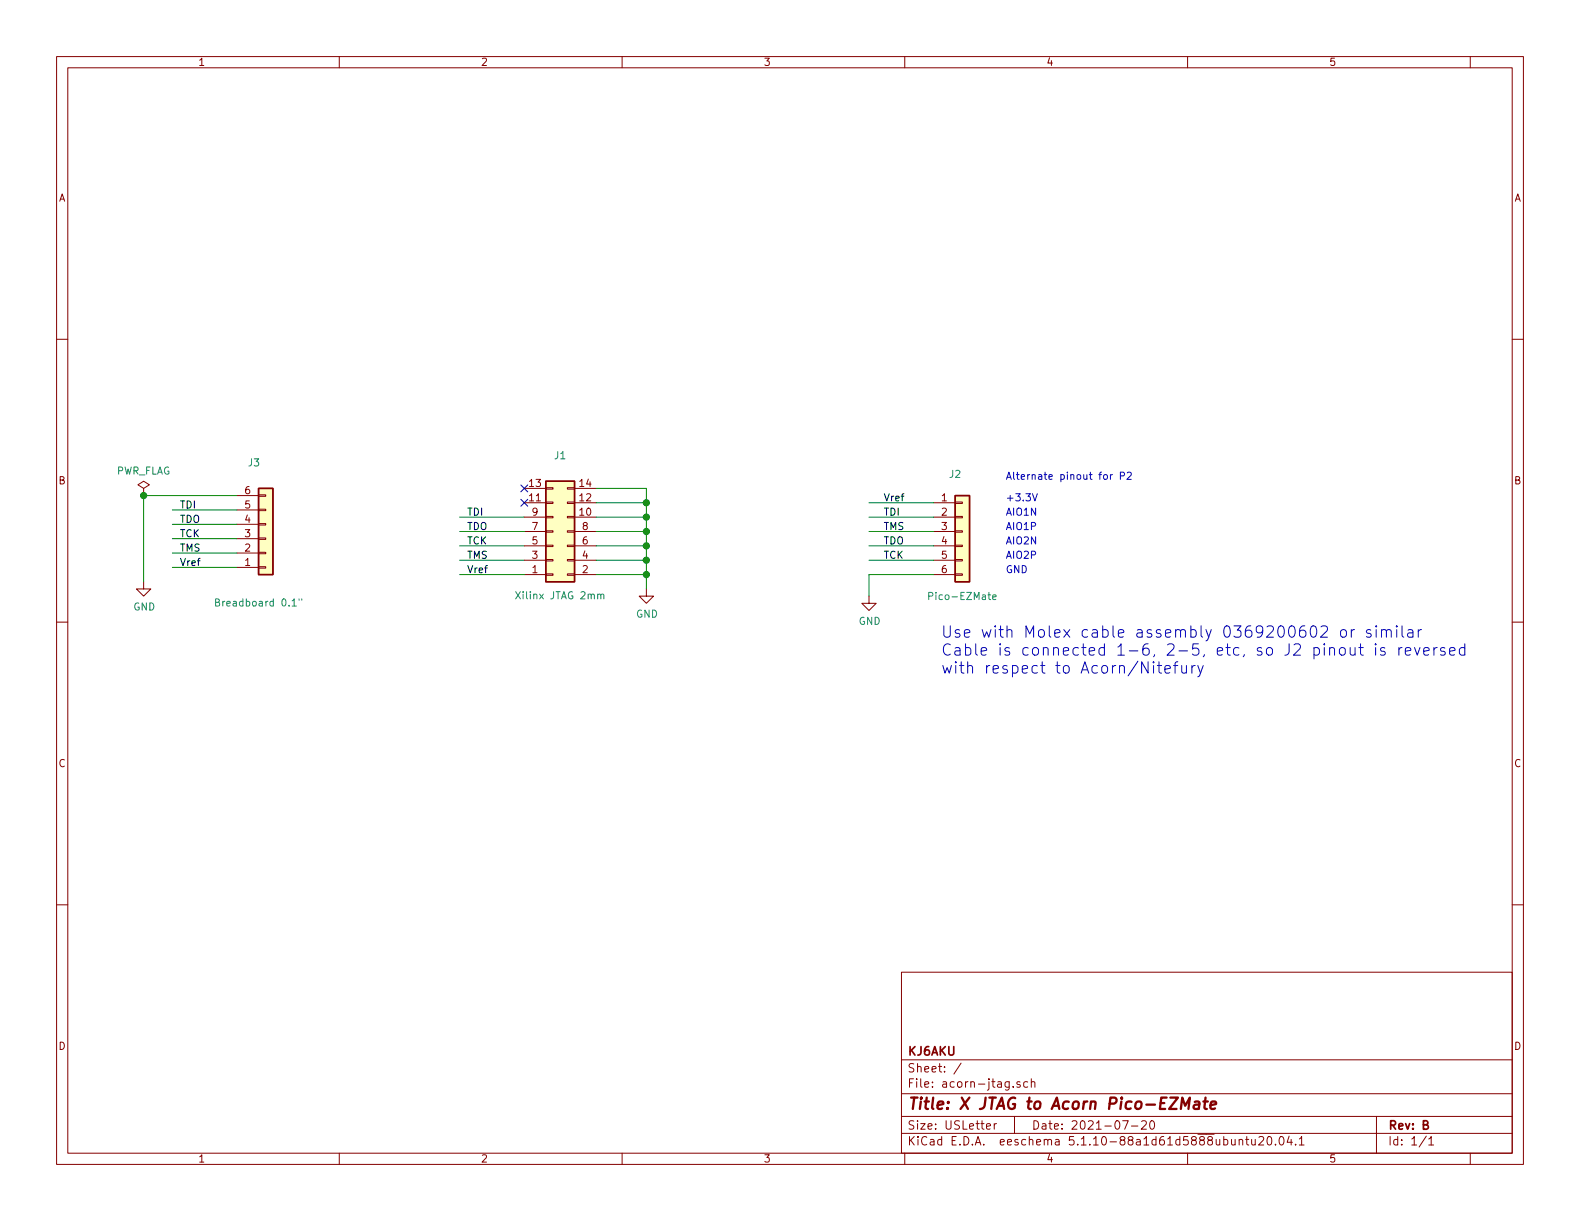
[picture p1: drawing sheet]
EESchema Schematic File Version 4
EELAYER 30 0
EELAYER END
$Descr USLetter 11000 8500
encoding utf-8
Sheet 1 1
Title "X JTAG to Acorn Pico-EZMate"
Date "2021-07-20"
Rev "B"
Comp "KJ6AKU"
Comment1 ""
Comment2 ""
Comment3 ""
Comment4 ""
$EndDescr
$Comp
L Connector_Generic:Conn_02x07_Odd_Even J1
U 1 1
P 3850 3700
F 0 "J1" H 3900 3175 50  0000 C CNN
F 1 "Xilinx JTAG 2mm" H 3900 4150 50  0000 C CNN
F 2 "acorn-jtag.archive:Pin_Header_Straight_2x07_Pitch2.00mm_SMD_NPTH" H 3850 3700 50  0001 C CNN
F 3 "~" H 3850 3700 50  0001 C CNN
	1    3850 3700
	1    0    0    1   
$EndComp
$Comp
L power:GND #PWR0101
U 1 1
P 4500 4100
F 0 "#PWR0101" H 4500 3850 50  0001 C CNN
F 1 "GND" H 4505 3927 50  0000 C CNN
F 2 "" H 4500 4100 50  0001 C CNN
F 3 "" H 4500 4100 50  0001 C CNN
	1    4500 4100
	1    0    0    -1  
$EndComp
Wire Wire Line
	4150 3400 4500 3400
Wire Wire Line
	4500 3400 4500 3500
Wire Wire Line
	4150 3500 4500 3500
Connection ~ 4500 3500
Wire Wire Line
	4500 3500 4500 3600
Wire Wire Line
	4150 3600 4500 3600
Connection ~ 4500 3600
Wire Wire Line
	4500 3600 4500 3700
Wire Wire Line
	4150 3700 4500 3700
Connection ~ 4500 3700
Wire Wire Line
	4500 3700 4500 3800
Wire Wire Line
	4150 3800 4500 3800
Connection ~ 4500 3800
Wire Wire Line
	4500 3800 4500 3900
Wire Wire Line
	4150 3900 4500 3900
Connection ~ 4500 3900
Wire Wire Line
	4500 3900 4500 4000
Wire Wire Line
	4150 4000 4500 4000
Connection ~ 4500 4000
Wire Wire Line
	4500 4000 4500 4100
NoConn ~ 3650 3400
NoConn ~ 3650 3500
Wire Wire Line
	3650 3600 3200 3600
Wire Wire Line
	3650 3700 3200 3700
Wire Wire Line
	3650 3800 3200 3800
Wire Wire Line
	3650 3900 3200 3900
Wire Wire Line
	3650 4000 3200 4000
Text Label 3250 3600 0    50   ~ 0
TDI
Text Label 3250 3700 0    50   ~ 0
TDO
Text Label 3250 3800 0    50   ~ 0
TCK
Text Label 3250 3900 0    50   ~ 0
TMS
Text Label 3250 4000 0    50   ~ 0
Vref
$Comp
L Connector_Generic:Conn_01x06 J2
U 1 1
P 6700 3700
F 0 "J2" H 6650 4100 50  0000 C CNN
F 1 "Pico-EZMate" H 6700 3250 50  0000 C CNN
F 2 "Connectors_Molex:Molex_Pico-EZmate_06x1.20mm_Angled" H 6700 3700 50  0001 C CNN
F 3 "~" H 6700 3700 50  0001 C CNN
	1    6700 3700
	1    0    0    -1  
$EndComp
$Comp
L power:GND #PWR0102
U 1 1
P 6050 4150
F 0 "#PWR0102" H 6050 3900 50  0001 C CNN
F 1 "GND" H 6055 3977 50  0000 C CNN
F 2 "" H 6050 4150 50  0001 C CNN
F 3 "" H 6050 4150 50  0001 C CNN
	1    6050 4150
	1    0    0    -1  
$EndComp
Wire Wire Line
	6500 4000 6050 4000
Wire Wire Line
	6050 4000 6050 4150
Wire Wire Line
	6500 3900 6050 3900
Wire Wire Line
	6500 3800 6050 3800
Wire Wire Line
	6500 3700 6050 3700
Wire Wire Line
	6500 3600 6050 3600
Wire Wire Line
	6500 3500 6050 3500
Text Label 6150 3900 0    50   ~ 0
TCK
Text Label 6150 3800 0    50   ~ 0
TDO
Text Label 6150 3700 0    50   ~ 0
TMS
Text Label 6150 3600 0    50   ~ 0
TDI
Text Label 6150 3500 0    50   ~ 0
Vref
$Comp
L Connector_Generic:Conn_01x06 J3
U 1 1
P 1850 3750
F 0 "J3" H 1768 3225 50  0000 C CNN
F 1 "Breadboard 0.1\"" H 1800 4200 50  0000 C CNN
F 2 "Pin_Headers:Pin_Header_Straight_1x06_Pitch2.54mm" H 1850 3750 50  0001 C CNN
F 3 "~" H 1850 3750 50  0001 C CNN
	1    1850 3750
	1    0    0    1   
$EndComp
Text Notes 7000 3900 0    50   ~ 0
AIO2P
Text Notes 7000 3800 0    50   ~ 0
AIO2N
Text Notes 7000 3700 0    50   ~ 0
AIO1P
Text Notes 7000 3600 0    50   ~ 0
AIO1N
Text Notes 7000 3500 0    50   ~ 0
+3.3V
Text Notes 7000 4000 0    50   ~ 0
GND
Text Notes 7000 3350 0    50   ~ 0
Alternate pinout for P2
Wire Wire Line
	1650 3550 1200 3550
Wire Wire Line
	1650 3650 1200 3650
Wire Wire Line
	1650 3750 1200 3750
Wire Wire Line
	1650 3850 1200 3850
Wire Wire Line
	1650 3950 1200 3950
Text Label 1250 3550 0    50   ~ 0
TDI
Text Label 1250 3650 0    50   ~ 0
TDO
Text Label 1250 3750 0    50   ~ 0
TCK
Text Label 1250 3850 0    50   ~ 0
TMS
Text Label 1250 3950 0    50   ~ 0
Vref
$Comp
L power:GND #PWR0103
U 1 1
P 1000 4050
F 0 "#PWR0103" H 1000 3800 50  0001 C CNN
F 1 "GND" H 1005 3877 50  0000 C CNN
F 2 "" H 1000 4050 50  0001 C CNN
F 3 "" H 1000 4050 50  0001 C CNN
	1    1000 4050
	1    0    0    -1  
$EndComp
Wire Wire Line
	1650 3450 1000 3450
Wire Wire Line
	1000 3450 1000 4050
$Comp
L power:PWR_FLAG #FLG0101
U 1 1
P 1000 3450
F 0 "#FLG0101" H 1000 3525 50  0001 C CNN
F 1 "PWR_FLAG" H 1000 3623 50  0000 C CNN
F 2 "" H 1000 3450 50  0001 C CNN
F 3 "~" H 1000 3450 50  0001 C CNN
	1    1000 3450
	1    0    0    -1  
$EndComp
Connection ~ 1000 3450
Text Notes 6550 4700 0    79   ~ 0
Use with Molex cable assembly 0369200602 or similar\nCable is connected 1-6, 2-5, etc, so J2 pinout is reversed\nwith respect to Acorn/Nitefury
$EndSCHEMATC
